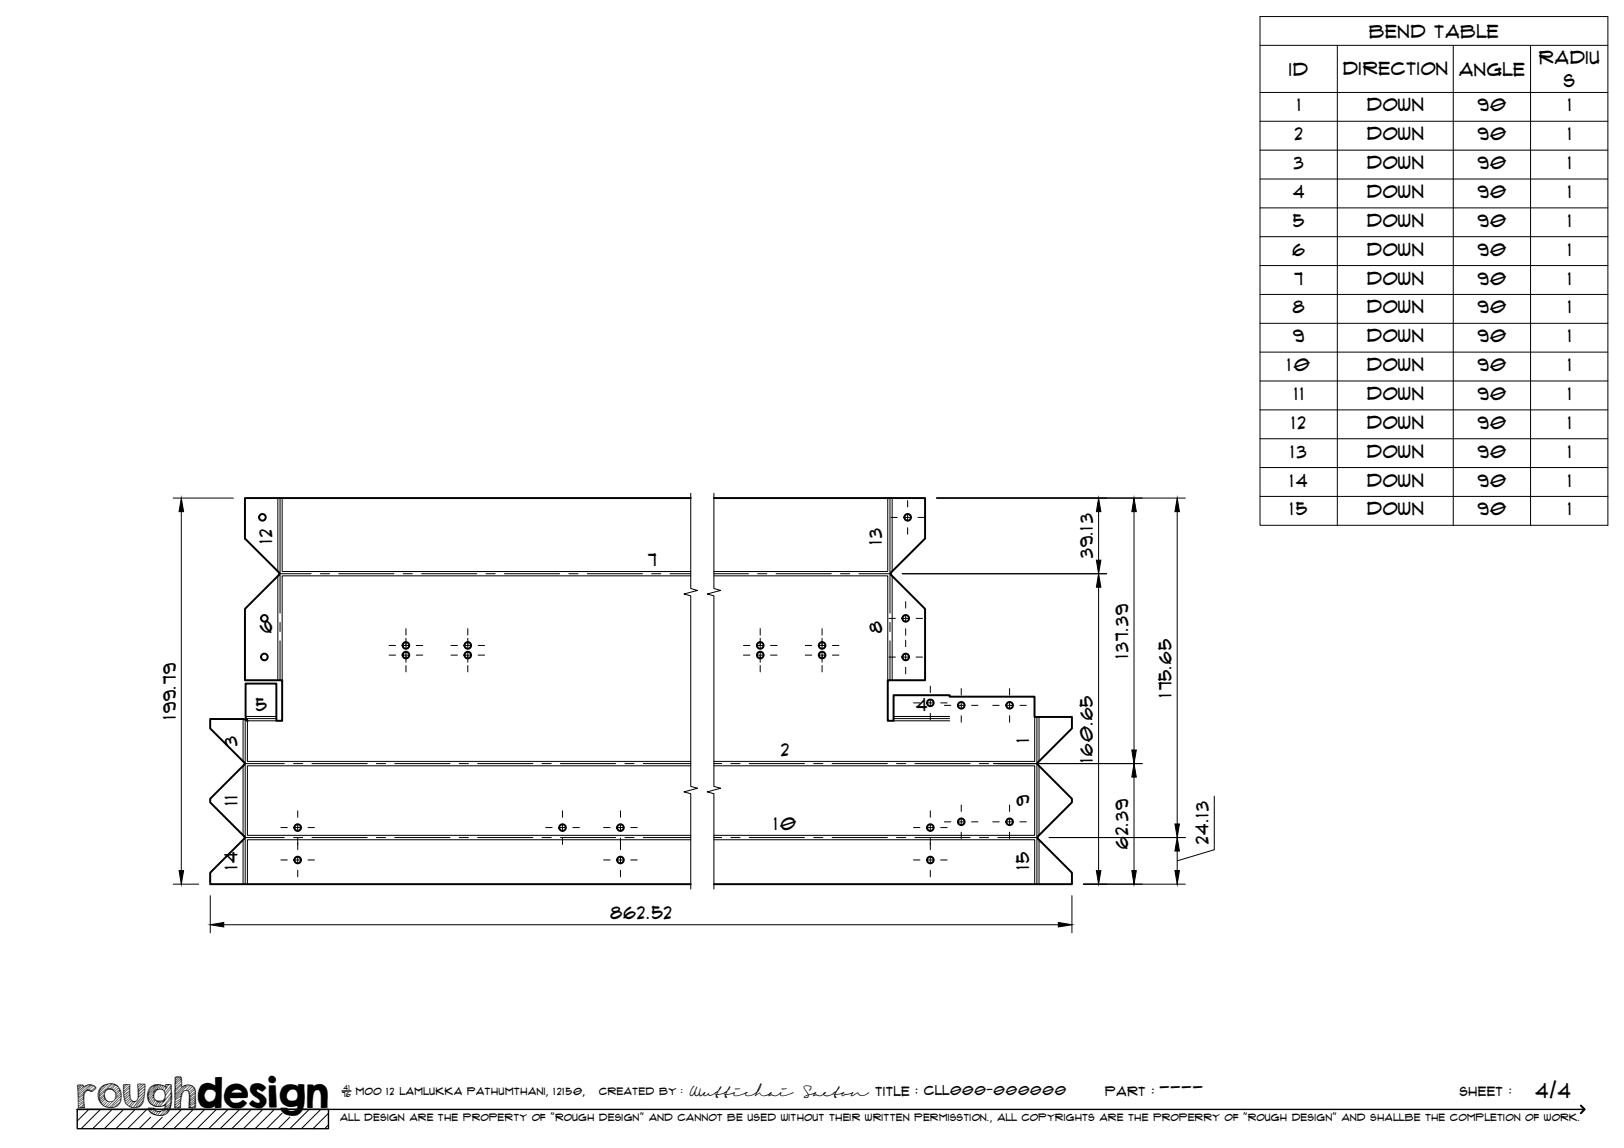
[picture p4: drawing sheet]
<svg xmlns="http://www.w3.org/2000/svg" width="420mm" height="297mm" viewBox="0 0 420 297" stroke-linecap="round" stroke-linejoin="round" font-family="sans-serif">
<!-- layer: Visible -->
<g fill="none" stroke="#000" stroke-width=".51">
<path d="M178.7 128.9h-115.3v10.4l8.9 9-.2 .5-8.7 8.8v18.4h9.6v10.5h-1.5v-9.6h-8v8.6l.5 1-1-.5h-8.6v2.5l8.7 8.7 .2 .5-8.9 9v.9l8.7 8.8 .2 .4-8.9 9v3h124.3M184.7 128.9h54.6v10.4l-8.7 8.8-.1 .5 8.8 9v18.4h-9.6v10.5h1.5v-6.6h14.5v.4h22v5.2h9.6v3l-8.7 8.7M268.6 197.2l-.1 .5 .1 .2M268.6 197.9l8.7 8.8v.9l-8.7 8.8M268.6 216.3l-.1 .5 .1 .3M268.6 217.1l8.7 8.7v3h-92.6"/>
<circle cx="67.9" cy="133.9" r=".86"/>
<circle cx="234.8" cy="133.9" r=".86"/>
<circle cx="68.4" cy="160" r=".86"/>
<circle cx="234.3" cy="160" r=".86"/>
<circle cx="68.4" cy="170" r=".86"/>
<circle cx="105" cy="169.5" r=".86"/>
<circle cx="105" cy="167" r=".86"/>
<circle cx="121" cy="169.5" r=".86"/>
<circle cx="121" cy="167" r=".86"/>
<circle cx="196.7" cy="169.5" r=".86"/>
<circle cx="196.7" cy="167" r=".86"/>
<circle cx="212.7" cy="167" r=".86"/>
<circle cx="212.7" cy="169.5" r=".86"/>
<circle cx="234.3" cy="170" r=".86"/>
<circle cx="240.7" cy="181.9" r=".86"/>
<circle cx="248.7" cy="182.5" r=".86"/>
<circle cx="261.2" cy="182.5" r=".86"/>
<circle cx="77" cy="214.1" r=".86"/>
<circle cx="145.5" cy="214.1" r=".86"/>
<circle cx="160.5" cy="214.1" r=".86"/>
<circle cx="240.7" cy="214.1" r=".86"/>
<circle cx="248.7" cy="212.6" r=".86"/>
<circle cx="261.2" cy="212.6" r=".86"/>
<circle cx="77" cy="222.5" r=".86"/>
<circle cx="160.5" cy="222.5" r=".86"/>
<circle cx="240.7" cy="222.5" r=".86"/>
</g>
<!-- layer: Bend Center -->
<g fill="none" stroke="#000" stroke-width=".26">
<path d="M72.5 128.9v29.8M230.3 128.9v29.8M72.3 148.4h8.2M82.9 148.4h2.4M87.6 148.4h14.3M104.3 148.4h2.4M109.1 148.4h14.3M125.7 148.4h2.4M130.5 148.4h14.3M147.2 148.4h2.3M151.9 148.4h14.3M168.6 148.4h2.4"/>
<path d="M173.4 148.4h5.3M184.7 148.4h8.9M196 148.4h2.4M200.8 148.4h14.3M217.4 148.4h2.4M222.2 148.4h8.2M72.5 161v2.4M72.5 165.8v10.2M230.3 161v2.4M230.3 165.8v10.2M63.3 197.6h10.3M63.4 186.2v42.6"/>
<path d="M63.7 185.9h7.8M75.9 197.6h2.4M80.7 197.6h14.3M97.4 197.6h2.4M102.1 197.6h14.3M118.8 197.6h2.4M123.6 197.6h14.3M140.2 197.6h2.4M145 197.6h14.3M161.7 197.6h2.3M166.4 197.6h12.3M184.7 197.6h2"/>
<path d="M189.1 197.6h2.4M193.8 197.6h14.3M210.5 197.6h2.4M215.3 197.6h14.3M231.2 185.9h14.5M231.9 197.6h2.4M236.7 197.6h14.3M253.4 197.6h2.4M258.1 197.6h10.3M268.3 185.5v43.3M63.3 216.7h10.3M75.9 216.7h2.4"/>
<path d="M80.7 216.7h14.3M97.4 216.7h2.4M102.1 216.7h14.3M118.8 216.7h2.4M123.6 216.7h14.3M140.2 216.7h2.4M145 216.7h14.3M161.7 216.7h2.3M166.4 216.7h12.3M184.7 216.7h2M189.1 216.7h2.4M193.8 216.7h14.3"/>
<path d="M210.5 216.7h2.4M215.3 216.7h14.3M231.9 216.7h2.4M236.7 216.7h14.3M253.4 216.7h2.4M258.1 216.7h10.3"/>
</g>
<!-- layer: Visible Narrow -->
<g fill="none" stroke="#000" stroke-width=".26">
<path d="M71.9 128.9v18.9M73 128.9v19h105.7M229.7 128.9v19h-45M230.8 128.9v18.9M71.9 149v27M178.7 149h-105.7v27M184.7 149h45v27M230.8 149v27M62.9 186v11M62.9 198.2v17.9M63.5 185.4h8M71.5 186.5h-7.5v10.5h114.7"/>
<path d="M178.7 198.1h-114.7v18h114.7M184.7 198.1h83v18h-83M231.2 185.4h14.5M231.2 186.5h14.5M267.7 185.5v11.5h-83M268.8 185.5v11.5M268.8 198.2v17.9M62.9 217.3v11.5M178.7 217.3h-114.7v11.5M184.7 217.3h83v11.5M268.8 217.3v11.5"/>
</g>
<!-- layer: TitleBlock -->
<path d="M20 287h65v5h-65zM20 287h390M88.5 282.3h2.3" fill="none" stroke="#000" stroke-width=".36"/>
<path d="M409 286.1l1 .9-1 1" fill="none" stroke="#000" stroke-width=".51"/>
<g fill="none" stroke="#000" stroke-width=".26">
<path d="M23 287l-3 3.1M26 287l-5 5M29 287l-5 5M32 287l-5 5M35 287l-5 5M38 287l-5 5M39 289.1l-3 2.9M42 289.1l-3 2.9M47 287l-5 5M50 287l-5 5M53 287l-5 5M56 287l-5 5"/>
<path d="M59 287l-5 5M62 287l-5 5M65 287l-5 5M68 287l-5 5M71 287l-5 5M73 288l-4 4M75 289.1l-3 2.9M80 287l-5 5M83 287l-5 5M85 288l-4 4M85 291l-1 1"/>
</g>
<!-- layer: Smart Centers -->
<g fill="none" stroke="#000" stroke-width=".26">
<path d="M230.5 133.9h1.6M233.9 133.9h1.8M234.8 129.5v1.7M234.8 133v1.8M234.8 136.6v1.6M237.5 133.9h1.7M234.3 155.7v1.6M234.3 159.1v1.8M100.7 169.5h1.6M100.7 167h1.6M104.1 169.5h1.8M104.1 167h1.8"/>
<path d="M105 162.7v1.6M105 165.1v2.8M105 168.6v2.8M105 172.2v1.6M107.7 169.5h1.7M107.7 167h1.7M116.7 169.5h1.6M116.7 167h1.6M120.1 169.5h1.8M120.1 167h1.8M121 162.7v1.6M121 165.1v2.8"/>
<path d="M121 168.6v2.8M121 172.2v1.6M123.7 169.5h1.7M123.7 167h1.7M192.3 169.5h1.7M192.3 167h1.7M195.8 169.5h1.8M195.8 167h1.8M196.7 162.7v1.6M196.7 165.1v2.8M196.7 168.6v2.8M196.7 172.2v1.6"/>
<path d="M199.4 169.5h1.6M199.4 167h1.6M208.3 169.5h1.7M208.3 167h1.7M211.8 169.5h1.8M211.8 167h1.8M212.7 162.7v1.6M212.7 165.1v2.8M212.7 168.6v2.8M212.7 172.2v1.6M215.4 169.5h1.6M215.4 167h1.6"/>
<path d="M230 170h1.6M230 160h1.6M233.4 170h1.8M233.4 160h1.8M234.3 162.7v1.7M234.3 165.7v1.6M234.3 169.1v1.8M234.3 172.7v1.7M237 170h1.7M237 160h1.7M240.7 177.5v1.7M248.7 178.2v1.6"/>
<path d="M261.2 178.2v1.6M236.3 181.9h1.7M239.8 181.9h1.8M240.7 181v1.8M240.7 184.6v1.6M243.4 181.9h1.6M244.3 182.5h1.7M247.8 182.5h1.8M248.7 181.6v1.8M248.7 185.2v1.7M251.4 182.5h1.6M256.8 182.5h1.7"/>
<path d="M260.3 182.5h1.8M261.2 181.6v1.8M261.2 185.2v1.7M263.9 182.5h1.6M72.7 214.1h1.6M76.1 214.1h1.8M77 209.8v1.7M77 213.2v1.8M77 216.8v3M79.7 214.1h1.7M141.2 214.1h1.6M144.6 214.1h1.8"/>
<path d="M145.5 209.8v1.7M145.5 213.2v1.8M145.5 216.8v1.7M148.2 214.1h1.7M156.2 214.1h1.6M159.6 214.1h1.8M160.5 209.8v1.7M160.5 213.2v1.8M160.5 216.8v3M163.2 214.1h1.7M236.3 214.1h1.7M239.8 214.1h1.8"/>
<path d="M240.7 209.8v1.7M240.7 213.2v1.8M240.7 216.8v3M243.4 214.1h1.6M244.3 212.6h1.7M247.8 212.6h1.8M248.7 208.3v1.7M248.7 211.7v1.8M248.7 215.3v1.7M251.4 212.6h1.6M256.8 212.6h1.7M260.3 212.6h1.8"/>
<path d="M261.2 208.3v1.7M261.2 211.7v1.8M261.2 215.3v1.7M263.9 212.6h1.6M72.7 222.5h1.6M76.1 222.5h1.8M77 221.6v1.8M77 225.2v1.7M79.7 222.5h1.7M156.2 222.5h1.6M159.6 222.5h1.8M160.5 221.6v1.8"/>
<path d="M160.5 225.2v1.7M163.2 222.5h1.7M236.3 222.5h1.7M239.8 222.5h1.8M240.7 221.6v1.8M240.7 225.2v1.7M243.4 222.5h1.6"/>
</g>
<!-- layer: Break Lines -->
<path d="M178.7 127.6v24.7l1.8 .5-3.5 .9 1.7 .5v49.3l1.8 .4-3.5 1 1.7 .5v24.6M184.7 127.6v24.7l1.8 .5-3.5 .9 1.7 .5v49.3l1.8 .4-3.5 1 1.7 .5v24.6" fill="none" stroke="#000" stroke-width=".26"/>
<!-- layer: Bend Tables -->
<g fill="none" stroke="#000" stroke-width=".26">
<path d="M326 4.3h90v131.6h-90zM326 11.7h90M346 11.7v124.2M376 11.7v124.2M396 11.7v124.2M326 23.9h90M326 31.4h90M326 38.8h90M326 46.3h90M326 53.8h90M326 61.2h90M326 68.7h90"/>
<path d="M326 76.2h90M326 83.7h90M326 91.1h90M326 98.6h90M326 106.1h90M326 113.5h90M326 121h90M326 128.4h90"/>
</g>
<!-- layer: FD_Dimensions -->
<g fill="none" stroke="#000" stroke-width=".26">
<path d="M44.8 128.9h15.6M46.9 132.4v92.9M242.3 128.9h64.4M284.2 132.4v12.5M293.4 132.4v61.7M304.6 132.4v80.8M233.4 148.4h52.9M284.2 151.9v73.4M257.1 197.6h38.4M271.4 216.7h35.3M293.4 201.1v24.2M314.2 206v13.9l-9.6 2.8"/>
<path d="M44.8 228.8h6.6M54.4 231.8v9.6M57.9 239.3h215.9M277.3 231.8v9.6M280.3 228.8h26.4M304.6 220.2v5.1"/>
</g>
<g fill="#000" stroke="#000" stroke-width=".26">
<path d="M46.9 128.9l.6 3.5h-1.2zM284.2 128.9l.6 3.5h-1.1zM293.4 128.9l.6 3.5h-1.2zM304.6 128.9l.5 3.5h-1.1zM284.2 148.4l.6 3.5h-1.1zM283.7 144.9h1.1l-.6 3.5zM292.8 194.1h1.2l-.6 3.5zM293.4 197.6l.6 3.5h-1.2zM304 213.2h1.1l-.5 3.5zM46.3 225.3h1.2l-.6 3.5zM54.4 239.3l3.5-.6v1.1zM273.8 238.7l3.5 .6-3.5 .5z"/>
<path d="M283.7 225.3h1.1l-.6 3.5zM292.8 225.3h1.2l-.6 3.5zM304.6 216.7l.5 3.5h-1.1zM304 225.3h1.1l-.5 3.5z"/>
</g>
<text font-size="9.7" x="19.9" y="286.8">roughdesign</text>
<g font-size="5.3">
<text x="300.1" y="283.6">----</text>
<text x="397.3" y="284">4/4</text>
</g>
<g font-size="4.6">
<text x="354.3" y="9.7">Bend Table</text>
<text x="398.2" y="16.6">Radiu</text>
<text x="333.6" y="19.6">ID</text>
<text x="347.5" y="19.5">Direction</text>
<text x="377.5" y="19.5">Angle</text>
<text x="404.6" y="22.5">s</text>
<text x="335.7" y="28.8">1</text>
<text x="353.7" y="28.8">Down</text>
<text x="382.3" y="28.8">90</text>
<text x="405.7" y="28.8">1</text>
<text x="335" y="36.3">2</text>
<text x="353.7" y="36.3">Down</text>
<text x="382.3" y="36.3">90</text>
<text x="405.7" y="36.3">1</text>
<text x="334.8" y="43.8">3</text>
<text x="353.7" y="43.8">Down</text>
<text x="382.3" y="43.8">90</text>
<text x="405.7" y="43.8">1</text>
<text x="334.6" y="51.2">4</text>
<text x="353.7" y="51.2">Down</text>
<text x="382.3" y="51.2">90</text>
<text x="405.7" y="51.2">1</text>
<text x="334.6" y="58.7">5</text>
<text x="353.7" y="58.7">Down</text>
<text x="382.3" y="58.7">90</text>
<text x="405.7" y="58.7">1</text>
<text x="334.4" y="66.2">6</text>
<text x="353.7" y="66.2">Down</text>
<text x="382.3" y="66.2">90</text>
<text x="405.7" y="66.2">1</text>
<text x="334.9" y="73.6">7</text>
<text x="353.7" y="73.6">Down</text>
<text x="382.3" y="73.6">90</text>
<text x="405.7" y="73.6">1</text>
<text x="334.5" y="81.1">8</text>
<text x="353.7" y="81.1">Down</text>
<text x="382.3" y="81.1">90</text>
<text x="405.7" y="81.1">1</text>
<text x="334.6" y="88.5">9</text>
<text x="353.7" y="88.6">Down</text>
<text x="382.3" y="88.5">90</text>
<text x="405.7" y="88.5">1</text>
<text x="333.1" y="96">10</text>
<text x="353.7" y="96">Down</text>
<text x="382.3" y="96">90</text>
<text x="405.7" y="96">1</text>
<text x="334.9" y="103.5">11</text>
<text x="353.7" y="103.5">Down</text>
<text x="382.3" y="103.5">90</text>
<text x="405.7" y="103.5">1</text>
<text x="334.2" y="110.9">12</text>
<text x="353.7" y="111">Down</text>
<text x="382.3" y="110.9">90</text>
<text x="405.7" y="110.9">1</text>
<text x="334" y="118.4">13</text>
<text x="353.7" y="118.4">Down</text>
<text x="382.3" y="118.4">90</text>
<text x="405.7" y="118.4">1</text>
<text x="333.8" y="125.9">14</text>
<text x="353.7" y="125.9">Down</text>
<text x="382.3" y="125.9">90</text>
<text x="405.7" y="125.9">1</text>
<text x="333.8" y="133.4">15</text>
<text x="353.7" y="133.4">Down</text>
<text x="382.3" y="133.4">90</text>
<text x="405.7" y="133.4">1</text>
<text x="70.4" y="140.4" transform="rotate(-90 70.4 140.4)">12</text>
<text x="228.2" y="140.7" transform="rotate(-90 228.2 140.7)">13</text>
<text x="167.7" y="146.4">7</text>
<text x="282.7" y="144.3" transform="rotate(-90 282.7 144.3)">39.13</text>
<text x="70.4" y="163.8" transform="rotate(-90 70.4 163.8)">6</text>
<text x="228.2" y="163.7" transform="rotate(-90 228.2 163.7)">8</text>
<text x="291.9" y="170.2" transform="rotate(-90 291.9 170.2)">137.39</text>
<text x="66.2" y="183.9">5</text>
<text x="237" y="183.9">4</text>
<text x="303.1" y="180.2" transform="rotate(-90 303.1 180.2)">175.65</text>
<text x="45.5" y="186.1" transform="rotate(-90 45.5 186.1)">199.79</text>
<text x="266.3" y="191.9" transform="rotate(-90 266.3 191.9)">1</text>
<text x="61.4" y="193.1" transform="rotate(-90 61.4 193.1)">3</text>
<text x="202.1" y="195.5">2</text>
<text x="282.8" y="197.2" transform="rotate(-90 282.8 197.2)">160.65</text>
<text x="61.5" y="208.2" transform="rotate(-90 61.5 208.2)">11</text>
<text x="266.2" y="208.5" transform="rotate(-90 266.2 208.5)">9</text>
<text x="200.3" y="214.7">10</text>
<text x="291.9" y="219.6" transform="rotate(-90 291.9 219.6)">62.39</text>
<text x="312.7" y="218.4" transform="rotate(-90 312.7 218.4)">24.13</text>
<text x="61.5" y="225" transform="rotate(-90 61.5 225)">14</text>
<text x="266.2" y="224.9" transform="rotate(-90 266.2 224.9)">15</text>
<text x="157.9" y="237.8">862.52</text>
</g>
<g font-size="3.4">
<text x="178.3" y="283.5">Wuttichai</text>
<text x="208.1" y="283.5">Saeton title : CLL000-000000</text>
</g>
<g font-size="3.3">
<text x="286" y="283.5">Part :</text>
<text x="377.7" y="283.5">sheet :</text>
</g>
<g font-size="2.7">
<text x="92.1" y="283.3">moo 12 Lamlukka pathumthani, 12150,</text>
<text x="155" y="283.3">created by :</text>
</g>
<text font-size="2.6" x="88" y="290.1">all design are the property of &quot;rough design&quot; and cannot be used without their written permisstion., all copyrights are the properry of &quot;rough design&quot; and shallbe the completion of work.</text>
<g font-size="1.9">
<text x="88.5" y="283.9">76</text>
<text x="88.9" y="282.1">41</text>
</g>
</svg>
